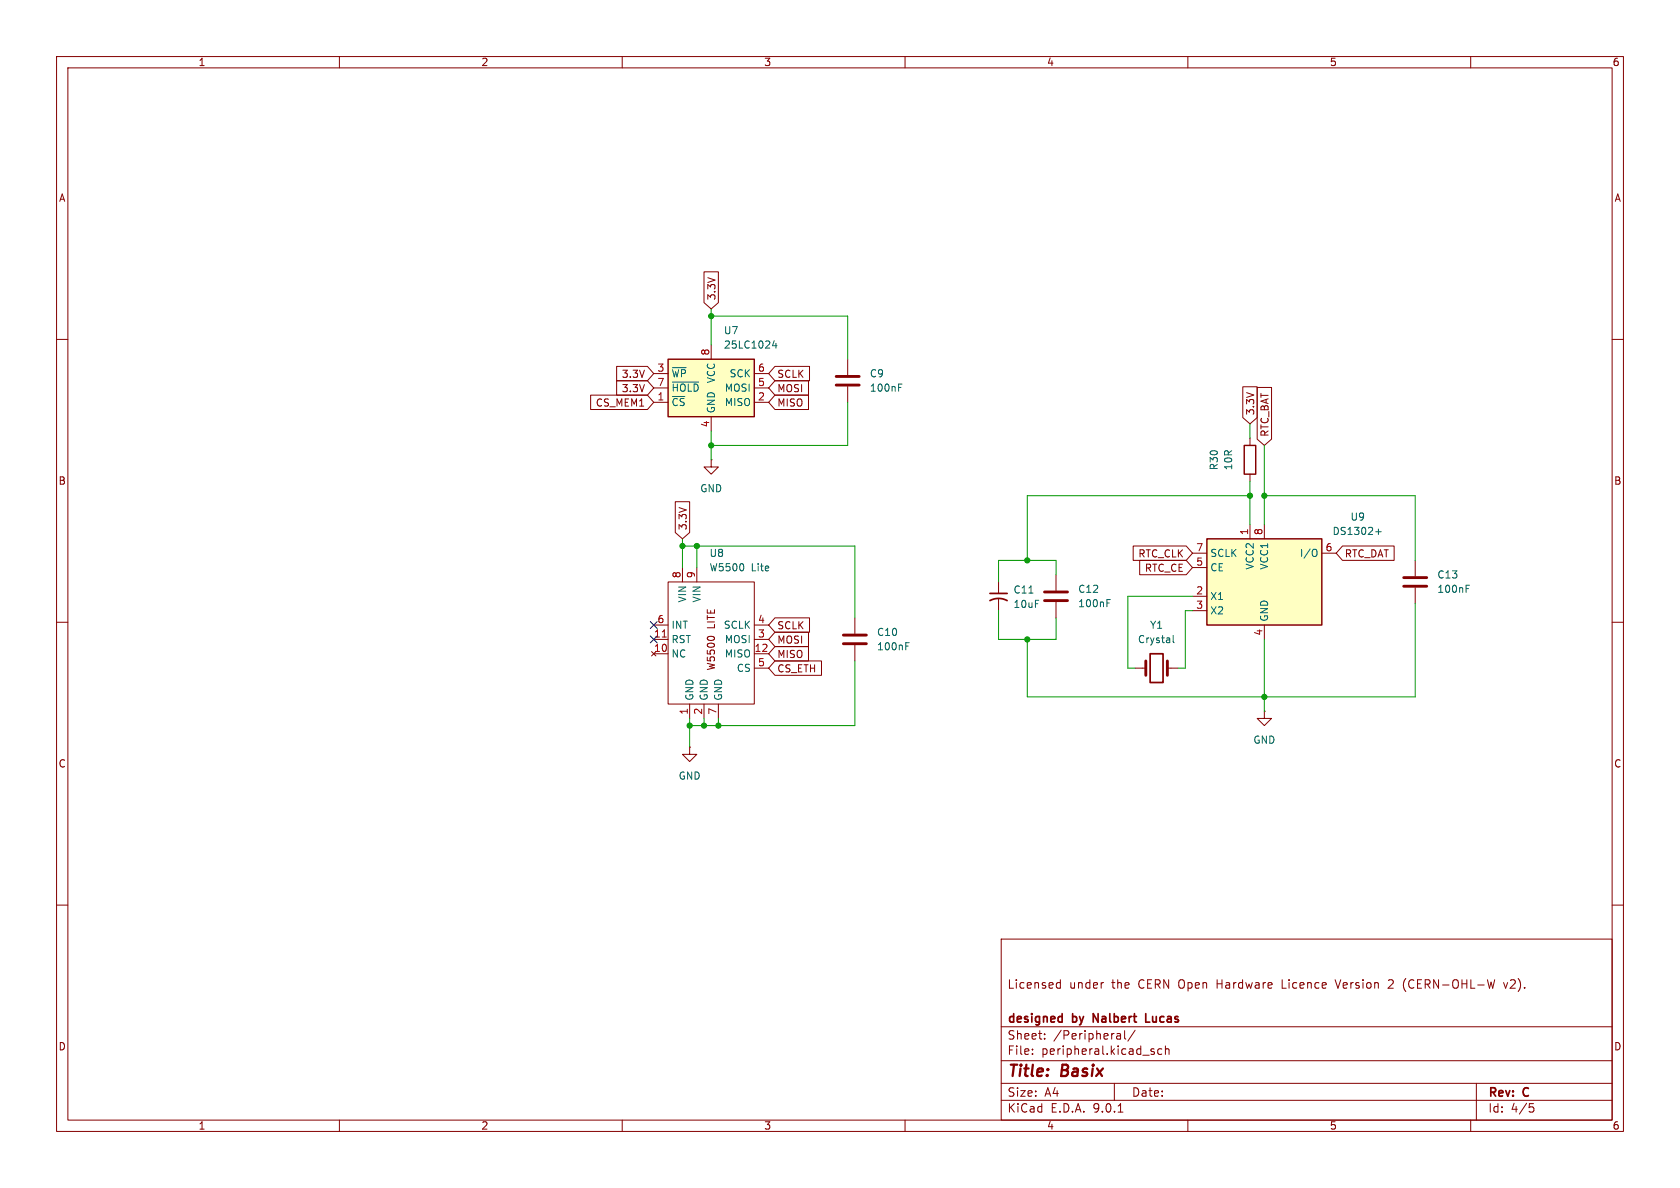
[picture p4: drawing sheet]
(kicad_sch
 (version 20250114)
 (generator "eeschema")
 (generator_version "9.0")
 (paper "A4")
 (title_block
  (title "Basix ")
  (rev "C")
  (company "designed by Nalbert Lucas")
  (comment 2 "Licensed under the CERN Open Hardware Licence Version 2 (CERN-OHL-W v2)."))
 (lib_symbols
  (symbol "Device:C"
   (pin_numbers (hide yes))
   (pin_names
    (offset 0.254)) (exclude_from_sim no) (in_bom yes) (on_board yes)
   (property "Reference" "C" (at 0.635 2.54 0) (effects (font (size 1.27 1.27)) (justify left)))
   (property "Value" "C" (at 0.635 -2.54 0) (effects (font (size 1.27 1.27)) (justify left)))
   (property "Footprint" "" (at 0.9652 -3.81 0) (effects (font (size 1.27 1.27)) (hide yes)))
   (property "Datasheet" "~" (at 0 0 0) (effects (font (size 1.27 1.27)) (hide yes)))
   (property "Description" "Unpolarized capacitor" (at 0 0 0) (effects (font (size 1.27 1.27)) (hide yes)))
   (symbol "C_0_1"
    (polyline (pts (xy -2.032 0.762) (xy 2.032 0.762)) (stroke (width 0.508) (type default)) (fill (type none)))
    (polyline (pts (xy -2.032 -0.762) (xy 2.032 -0.762)) (stroke (width 0.508) (type default)) (fill (type none))))
   (symbol "C_1_1"
    (pin passive line (at 0 3.81 270) (length 2.794) (name "~" (effects (font (size 1.27 1.27)))) (number "1" (effects (font (size 1.27 1.27)))))
    (pin passive line (at 0 -3.81 90) (length 2.794) (name "~" (effects (font (size 1.27 1.27)))) (number "2" (effects (font (size 1.27 1.27))))))
   (embedded_fonts no))
  (symbol "Device:C_Small_US"
   (pin_numbers (hide yes))
   (pin_names
    (offset 0.254) (hide yes)) (exclude_from_sim no) (in_bom yes) (on_board yes)
   (property "Reference" "C" (at 0.254 1.778 0) (effects (font (size 1.27 1.27)) (justify left)))
   (property "Value" "C_Small_US" (at 0.254 -2.032 0) (effects (font (size 1.27 1.27)) (justify left)))
   (property "Footprint" "" (at 0 0 0) (effects (font (size 1.27 1.27)) (hide yes)))
   (property "Datasheet" "" (at 0 0 0) (effects (font (size 1.27 1.27)) (hide yes)))
   (property "Description" "capacitor, small US symbol" (at 0 0 0) (effects (font (size 1.27 1.27)) (hide yes)))
   (symbol "C_Small_US_0_1"
    (polyline (pts (xy -1.524 0.508) (xy 1.524 0.508)) (stroke (width 0.3048) (type default)) (fill (type none)))
    (arc (start -1.524 -0.762) (mid 0 -0.3734) (end 1.524 -0.762) (stroke (width 0.3048) (type default)) (fill (type none))))
   (symbol "C_Small_US_1_1"
    (pin passive line (at 0 2.54 270) (length 2.032) (name "~" (effects (font (size 1.27 1.27)))) (number "1" (effects (font (size 1.27 1.27)))))
    (pin passive line (at 0 -2.54 90) (length 2.032) (name "~" (effects (font (size 1.27 1.27)))) (number "2" (effects (font (size 1.27 1.27))))))
   (embedded_fonts no))
  (symbol "Device:Crystal"
   (pin_numbers (hide yes))
   (pin_names
    (offset 1.016) (hide yes)) (exclude_from_sim no) (in_bom yes) (on_board yes)
   (property "Reference" "Y" (at 0 3.81 0) (effects (font (size 1.27 1.27))))
   (property "Value" "Crystal" (at 0 -3.81 0) (effects (font (size 1.27 1.27))))
   (property "Footprint" "" (at 0 0 0) (effects (font (size 1.27 1.27)) (hide yes)))
   (property "Datasheet" "~" (at 0 0 0) (effects (font (size 1.27 1.27)) (hide yes)))
   (property "Description" "Two pin crystal" (at 0 0 0) (effects (font (size 1.27 1.27)) (hide yes)))
   (symbol "Crystal_0_1"
    (polyline (pts (xy -2.54 0) (xy -1.905 0)) (stroke (width 0) (type default)) (fill (type none)))
    (polyline (pts (xy -1.905 -1.27) (xy -1.905 1.27)) (stroke (width 0.508) (type default)) (fill (type none)))
    (rectangle (start -1.143 2.54) (end 1.143 -2.54) (stroke (width 0.3048) (type default)) (fill (type none)))
    (polyline (pts (xy 1.905 -1.27) (xy 1.905 1.27)) (stroke (width 0.508) (type default)) (fill (type none)))
    (polyline (pts (xy 2.54 0) (xy 1.905 0)) (stroke (width 0) (type default)) (fill (type none))))
   (symbol "Crystal_1_1"
    (pin passive line (at -3.81 0 0) (length 1.27) (name "1" (effects (font (size 1.27 1.27)))) (number "1" (effects (font (size 1.27 1.27)))))
    (pin passive line (at 3.81 0 180) (length 1.27) (name "2" (effects (font (size 1.27 1.27)))) (number "2" (effects (font (size 1.27 1.27))))))
   (embedded_fonts no))
  (symbol "Device:R"
   (pin_numbers (hide yes))
   (pin_names
    (offset 0)) (exclude_from_sim no) (in_bom yes) (on_board yes)
   (property "Reference" "R" (at 2.032 0 90) (effects (font (size 1.27 1.27))))
   (property "Value" "R" (at 0 0 90) (effects (font (size 1.27 1.27))))
   (property "Footprint" "" (at -1.778 0 90) (effects (font (size 1.27 1.27)) (hide yes)))
   (property "Datasheet" "~" (at 0 0 0) (effects (font (size 1.27 1.27)) (hide yes)))
   (property "Description" "Resistor" (at 0 0 0) (effects (font (size 1.27 1.27)) (hide yes)))
   (symbol "R_0_1"
    (rectangle (start -1.016 -2.54) (end 1.016 2.54) (stroke (width 0.254) (type default)) (fill (type none))))
   (symbol "R_1_1"
    (pin passive line (at 0 3.81 270) (length 1.27) (name "~" (effects (font (size 1.27 1.27)))) (number "1" (effects (font (size 1.27 1.27)))))
    (pin passive line (at 0 -3.81 90) (length 1.27) (name "~" (effects (font (size 1.27 1.27)))) (number "2" (effects (font (size 1.27 1.27))))))
   (embedded_fonts no))
  (symbol "Memory_EEPROM:25LCxxx" (exclude_from_sim no) (in_bom yes) (on_board yes)
   (property "Reference" "U" (at -7.62 6.35 0) (effects (font (size 1.27 1.27))))
   (property "Value" "25LCxxx" (at 2.54 -6.35 0) (effects (font (size 1.27 1.27)) (justify left)))
   (property "Footprint" "" (at 0 0 0) (effects (font (size 1.27 1.27)) (hide yes)))
   (property "Datasheet" "http://ww1.microchip.com/downloads/en/DeviceDoc/21832H.pdf" (at 0 0 0) (effects (font (size 1.27 1.27)) (hide yes)))
   (property "Description" "SPI Serial EEPROM, DIP-8/SOIC-8/TSSOP-8" (at 0 0 0) (effects (font (size 1.27 1.27)) (hide yes)))
   (symbol "25LCxxx_1_1"
    (rectangle (start -7.62 5.08) (end 7.62 -5.08) (stroke (width 0.254) (type default)) (fill (type background)))
    (pin input line (at -10.16 2.54 0) (length 2.54) (name "~{WP}" (effects (font (size 1.27 1.27)))) (number "3" (effects (font (size 1.27 1.27)))))
    (pin input line (at -10.16 0 0) (length 2.54) (name "~{HOLD}" (effects (font (size 1.27 1.27)))) (number "7" (effects (font (size 1.27 1.27)))))
    (pin input line (at -10.16 -2.54 0) (length 2.54) (name "~{CS}" (effects (font (size 1.27 1.27)))) (number "1" (effects (font (size 1.27 1.27)))))
    (pin power_in line (at 0 7.62 270) (length 2.54) (name "VCC" (effects (font (size 1.27 1.27)))) (number "8" (effects (font (size 1.27 1.27)))))
    (pin power_in line (at 0 -7.62 90) (length 2.54) (name "GND" (effects (font (size 1.27 1.27)))) (number "4" (effects (font (size 1.27 1.27)))))
    (pin input line (at 10.16 2.54 180) (length 2.54) (name "SCK" (effects (font (size 1.27 1.27)))) (number "6" (effects (font (size 1.27 1.27)))))
    (pin input line (at 10.16 0 180) (length 2.54) (name "MOSI" (effects (font (size 1.27 1.27)))) (number "5" (effects (font (size 1.27 1.27)))))
    (pin tri_state line (at 10.16 -2.54 180) (length 2.54) (name "MISO" (effects (font (size 1.27 1.27)))) (number "2" (effects (font (size 1.27 1.27))))))
   (embedded_fonts no))
  (symbol "MyLibrary:W5500_Lite_Module" (exclude_from_sim no) (in_bom yes) (on_board yes)
   (property "Reference" "U" (at 0.762 0 0) (effects (font (size 1.27 1.27))))
   (property "Value" "W5500 Lite" (at 0 0 0) (effects (font (size 1.27 1.27))))
   (property "Footprint" "MyLibrary:W5500_Lite_2x6_2.54mm_20.32mm" (at 0 0 0) (effects (font (size 1.27 1.27)) (hide yes)))
   (property "Datasheet" "" (at 0 0 0) (effects (font (size 1.27 1.27)) (hide yes)))
   (property "Description" "W5500 Lite Module 2x6x2.54" (at 0 0 0) (effects (font (size 1.27 1.27)) (hide yes)))
   (symbol "W5500_Lite_Module_0_1"
    (rectangle (start -7.62 -1.27) (end 7.62 -22.86) (stroke (width 0) (type default)) (fill (type none))))
   (symbol "W5500_Lite_Module_1_1"
    (text "W5500 LITE" (at 0 -11.43 900) (effects (font (size 1.27 1.27))))
    (pin output line (at -10.16 -8.89 0) (length 2.54) (name "INT" (effects (font (size 1.27 1.27)))) (number "6" (effects (font (size 1.27 1.27)))))
    (pin input line (at -10.16 -11.43 0) (length 2.54) (name "RST" (effects (font (size 1.27 1.27)))) (number "11" (effects (font (size 1.27 1.27)))))
    (pin no_connect line (at -10.16 -13.97 0) (length 2.54) (name "NC" (effects (font (size 1.27 1.27)))) (number "10" (effects (font (size 1.27 1.27)))))
    (pin power_in line (at -5.08 1.27 270) (length 2.54) (name "VIN" (effects (font (size 1.27 1.27)))) (number "8" (effects (font (size 1.27 1.27)))))
    (pin power_in line (at -3.81 -25.4 90) (length 2.54) (name "GND" (effects (font (size 1.27 1.27)))) (number "1" (effects (font (size 1.27 1.27)))))
    (pin power_in line (at -2.54 1.27 270) (length 2.54) (name "VIN" (effects (font (size 1.27 1.27)))) (number "9" (effects (font (size 1.27 1.27)))))
    (pin power_in line (at -1.27 -25.4 90) (length 2.54) (name "GND" (effects (font (size 1.27 1.27)))) (number "2" (effects (font (size 1.27 1.27)))))
    (pin power_in line (at 1.27 -25.4 90) (length 2.54) (name "GND" (effects (font (size 1.27 1.27)))) (number "7" (effects (font (size 1.27 1.27)))))
    (pin input line (at 10.16 -8.89 180) (length 2.54) (name "SCLK" (effects (font (size 1.27 1.27)))) (number "4" (effects (font (size 1.27 1.27)))))
    (pin input line (at 10.16 -11.43 180) (length 2.54) (name "MOSI" (effects (font (size 1.27 1.27)))) (number "3" (effects (font (size 1.27 1.27)))))
    (pin output line (at 10.16 -13.97 180) (length 2.54) (name "MISO" (effects (font (size 1.27 1.27)))) (number "12" (effects (font (size 1.27 1.27)))))
    (pin input line (at 10.16 -16.51 180) (length 2.54) (name "CS" (effects (font (size 1.27 1.27)))) (number "5" (effects (font (size 1.27 1.27))))))
   (embedded_fonts no))
  (symbol "Timer_RTC:DS1302+" (exclude_from_sim no) (in_bom yes) (on_board yes)
   (property "Reference" "U" (at -8.89 8.89 0) (effects (font (size 1.27 1.27))))
   (property "Value" "DS1302+" (at 6.35 8.89 0) (effects (font (size 1.27 1.27))))
   (property "Footprint" "Package_DIP:DIP-8_W7.62mm" (at 0 -12.7 0) (effects (font (size 1.27 1.27)) (hide yes)))
   (property "Datasheet" "https://datasheets.maximintegrated.com/en/ds/DS1302.pdf" (at 0 -5.08 0) (effects (font (size 1.27 1.27)) (hide yes)))
   (property "Description" "Trickle-Charge Timekeeping Chip, 2.0V to 5.5V VCC, 0°C to +70°C, DIP-8" (at 0 0 0) (effects (font (size 1.27 1.27)) (hide yes)))
   (symbol "DS1302+_1_1"
    (rectangle (start -10.16 7.62) (end 10.16 -7.62) (stroke (width 0.254) (type default)) (fill (type background)))
    (pin input line (at -12.7 5.08 0) (length 2.54) (name "SCLK" (effects (font (size 1.27 1.27)))) (number "7" (effects (font (size 1.27 1.27)))))
    (pin input line (at -12.7 2.54 0) (length 2.54) (name "CE" (effects (font (size 1.27 1.27)))) (number "5" (effects (font (size 1.27 1.27)))))
    (pin input line (at -12.7 -2.54 0) (length 2.54) (name "X1" (effects (font (size 1.27 1.27)))) (number "2" (effects (font (size 1.27 1.27)))))
    (pin input line (at -12.7 -5.08 0) (length 2.54) (name "X2" (effects (font (size 1.27 1.27)))) (number "3" (effects (font (size 1.27 1.27)))))
    (pin power_in line (at -2.54 10.16 270) (length 2.54) (name "VCC2" (effects (font (size 1.27 1.27)))) (number "1" (effects (font (size 1.27 1.27)))))
    (pin power_in line (at 0 10.16 270) (length 2.54) (name "VCC1" (effects (font (size 1.27 1.27)))) (number "8" (effects (font (size 1.27 1.27)))))
    (pin power_in line (at 0 -10.16 90) (length 2.54) (name "GND" (effects (font (size 1.27 1.27)))) (number "4" (effects (font (size 1.27 1.27)))))
    (pin bidirectional line (at 12.7 5.08 180) (length 2.54) (name "I/O" (effects (font (size 1.27 1.27)))) (number "6" (effects (font (size 1.27 1.27))))))
   (embedded_fonts no))
  (symbol "power:GND"
   (power)
   (pin_numbers (hide yes))
   (pin_names
    (offset 0) (hide yes)) (exclude_from_sim no) (in_bom yes) (on_board yes)
   (property "Reference" "#PWR" (at 0 -6.35 0) (effects (font (size 1.27 1.27)) (hide yes)))
   (property "Value" "GND" (at 0 -3.81 0) (effects (font (size 1.27 1.27))))
   (property "Footprint" "" (at 0 0 0) (effects (font (size 1.27 1.27)) (hide yes)))
   (property "Datasheet" "" (at 0 0 0) (effects (font (size 1.27 1.27)) (hide yes)))
   (property "Description" "Power symbol creates a global label with name \"GND\" , ground" (at 0 0 0) (effects (font (size 1.27 1.27)) (hide yes)))
   (symbol "GND_0_1"
    (polyline (pts (xy 0 0) (xy 0 -1.27) (xy 1.27 -1.27) (xy 0 -2.54) (xy -1.27 -1.27) (xy 0 -1.27)) (stroke (width 0) (type default)) (fill (type none))))
   (symbol "GND_1_1"
    (pin power_in line (at 0 0 270) (length 0) (name "~" (effects (font (size 1.27 1.27)))) (number "1" (effects (font (size 1.27 1.27))))))
   (embedded_fonts no)))
 (junction
  (at 223.52 123.19)
  (diameter 0)
  (color 0 0 0 0))
 (junction
  (at 223.52 87.63)
  (diameter 0)
  (color 0 0 0 0))
 (junction
  (at 181.61 99.06)
  (diameter 0)
  (color 0 0 0 0))
 (junction
  (at 123.19 96.52)
  (diameter 0)
  (color 0 0 0 0))
 (junction
  (at 127 128.27)
  (diameter 0)
  (color 0 0 0 0))
 (junction
  (at 125.73 78.74)
  (diameter 0)
  (color 0 0 0 0))
 (junction
  (at 120.65 96.52)
  (diameter 0)
  (color 0 0 0 0))
 (junction
  (at 220.98 87.63)
  (diameter 0)
  (color 0 0 0 0))
 (junction
  (at 121.92 128.27)
  (diameter 0)
  (color 0 0 0 0))
 (junction
  (at 124.46 128.27)
  (diameter 0)
  (color 0 0 0 0))
 (junction
  (at 125.73 55.88)
  (diameter 0)
  (color 0 0 0 0))
 (junction
  (at 181.61 113.03)
  (diameter 0)
  (color 0 0 0 0))
 (no_connect
  (at 115.57 113.03))
 (no_connect
  (at 115.57 110.49))
 (wire
  (pts (xy 121.92 128.27) (xy 121.92 132.08))
  (stroke (width 0) (type default)))
 (wire
  (pts (xy 220.98 85.09) (xy 220.98 87.63))
  (stroke (width 0) (type default)))
 (wire
  (pts (xy 181.61 99.06) (xy 186.69 99.06))
  (stroke (width 0) (type default)))
 (wire
  (pts (xy 186.69 99.06) (xy 186.69 101.6))
  (stroke (width 0) (type default)))
 (wire
  (pts (xy 127 128.27) (xy 124.46 128.27))
  (stroke (width 0) (type default)))
 (wire
  (pts (xy 223.52 123.19) (xy 250.19 123.19))
  (stroke (width 0) (type default)))
 (wire
  (pts (xy 199.39 105.41) (xy 199.39 118.11))
  (stroke (width 0) (type default)))
 (wire
  (pts (xy 181.61 113.03) (xy 186.69 113.03))
  (stroke (width 0) (type default)))
 (wire
  (pts (xy 210.82 105.41) (xy 199.39 105.41))
  (stroke (width 0) (type default)))
 (wire
  (pts (xy 199.39 118.11) (xy 200.66 118.11))
  (stroke (width 0) (type default)))
 (wire
  (pts (xy 149.86 55.88) (xy 125.73 55.88))
  (stroke (width 0) (type default)))
 (wire
  (pts (xy 223.52 78.74) (xy 223.52 87.63))
  (stroke (width 0) (type default)))
 (wire
  (pts (xy 151.13 128.27) (xy 127 128.27))
  (stroke (width 0) (type default)))
 (wire
  (pts (xy 120.65 96.52) (xy 120.65 100.33))
  (stroke (width 0) (type default)))
 (wire
  (pts (xy 220.98 74.93) (xy 220.98 77.47))
  (stroke (width 0) (type default)))
 (wire
  (pts (xy 149.86 71.12) (xy 149.86 78.74))
  (stroke (width 0) (type default)))
 (wire
  (pts (xy 220.98 87.63) (xy 220.98 92.71))
  (stroke (width 0) (type default)))
 (wire
  (pts (xy 181.61 113.03) (xy 181.61 123.19))
  (stroke (width 0) (type default)))
 (wire
  (pts (xy 176.53 99.06) (xy 181.61 99.06))
  (stroke (width 0) (type default)))
 (wire
  (pts (xy 176.53 102.87) (xy 176.53 99.06))
  (stroke (width 0) (type default)))
 (wire
  (pts (xy 250.19 87.63) (xy 223.52 87.63))
  (stroke (width 0) (type default)))
 (wire
  (pts (xy 151.13 116.84) (xy 151.13 128.27))
  (stroke (width 0) (type default)))
 (wire
  (pts (xy 125.73 81.28) (xy 125.73 78.74))
  (stroke (width 0) (type default)))
 (wire
  (pts (xy 125.73 78.74) (xy 125.73 76.2))
  (stroke (width 0) (type default)))
 (wire
  (pts (xy 121.92 127) (xy 121.92 128.27))
  (stroke (width 0) (type default)))
 (wire
  (pts (xy 149.86 63.5) (xy 149.86 55.88))
  (stroke (width 0) (type default)))
 (wire
  (pts (xy 151.13 109.22) (xy 151.13 96.52))
  (stroke (width 0) (type default)))
 (wire
  (pts (xy 127 127) (xy 127 128.27))
  (stroke (width 0) (type default)))
 (wire
  (pts (xy 181.61 87.63) (xy 220.98 87.63))
  (stroke (width 0) (type default)))
 (wire
  (pts (xy 123.19 96.52) (xy 123.19 100.33))
  (stroke (width 0) (type default)))
 (wire
  (pts (xy 223.52 87.63) (xy 223.52 92.71))
  (stroke (width 0) (type default)))
 (wire
  (pts (xy 209.55 118.11) (xy 209.55 107.95))
  (stroke (width 0) (type default)))
 (wire
  (pts (xy 124.46 128.27) (xy 121.92 128.27))
  (stroke (width 0) (type default)))
 (wire
  (pts (xy 223.52 123.19) (xy 223.52 113.03))
  (stroke (width 0) (type default)))
 (wire
  (pts (xy 209.55 107.95) (xy 210.82 107.95))
  (stroke (width 0) (type default)))
 (wire
  (pts (xy 176.53 113.03) (xy 176.53 107.95))
  (stroke (width 0) (type default)))
 (wire
  (pts (xy 176.53 113.03) (xy 181.61 113.03))
  (stroke (width 0) (type default)))
 (wire
  (pts (xy 186.69 109.22) (xy 186.69 113.03))
  (stroke (width 0) (type default)))
 (wire
  (pts (xy 120.65 95.25) (xy 120.65 96.52))
  (stroke (width 0) (type default)))
 (wire
  (pts (xy 151.13 96.52) (xy 123.19 96.52))
  (stroke (width 0) (type default)))
 (wire
  (pts (xy 149.86 78.74) (xy 125.73 78.74))
  (stroke (width 0) (type default)))
 (wire
  (pts (xy 120.65 96.52) (xy 123.19 96.52))
  (stroke (width 0) (type default)))
 (wire
  (pts (xy 124.46 127) (xy 124.46 128.27))
  (stroke (width 0) (type default)))
 (wire
  (pts (xy 223.52 125.73) (xy 223.52 123.19))
  (stroke (width 0) (type default)))
 (wire
  (pts (xy 208.28 118.11) (xy 209.55 118.11))
  (stroke (width 0) (type default)))
 (wire
  (pts (xy 250.19 99.06) (xy 250.19 87.63))
  (stroke (width 0) (type default)))
 (wire
  (pts (xy 125.73 55.88) (xy 125.73 60.96))
  (stroke (width 0) (type default)))
 (wire
  (pts (xy 181.61 99.06) (xy 181.61 87.63))
  (stroke (width 0) (type default)))
 (wire
  (pts (xy 181.61 123.19) (xy 223.52 123.19))
  (stroke (width 0) (type default)))
 (wire
  (pts (xy 125.73 54.61) (xy 125.73 55.88))
  (stroke (width 0) (type default)))
 (wire
  (pts (xy 250.19 106.68) (xy 250.19 123.19))
  (stroke (width 0) (type default)))
 (global_label "RTC_CE"
  (shape input)
  (at 210.82 100.33 180)
  (fields_autoplaced yes)
  (effects (font (size 1.27 1.27)) (justify right))
  (property "Intersheetrefs" "${INTERSHEET_REFS}" (at 200.9406 100.33 0) (effects (font (size 1.27 1.27)) (justify right) (hide yes))))
 (global_label "RTC_DAT"
  (shape input)
  (at 236.22 97.79 0)
  (fields_autoplaced yes)
  (effects (font (size 1.27 1.27)) (justify left))
  (property "Intersheetrefs" "${INTERSHEET_REFS}" (at 247.0066 97.79 0) (effects (font (size 1.27 1.27)) (justify left) (hide yes))))
 (global_label "RTC_BAT"
  (shape input)
  (at 223.52 78.74 90)
  (fields_autoplaced yes)
  (effects (font (size 1.27 1.27)) (justify left))
  (property "Intersheetrefs" "${INTERSHEET_REFS}" (at 223.52 67.9534 90) (effects (font (size 1.27 1.27)) (justify left) (hide yes))))
 (global_label "3.3V"
  (shape input)
  (at 115.57 66.04 180)
  (fields_autoplaced yes)
  (effects (font (size 1.27 1.27)) (justify right))
  (property "Intersheetrefs" "${INTERSHEET_REFS}" (at 108.4724 66.04 0) (effects (font (size 1.27 1.27)) (justify right) (hide yes))))
 (global_label "SCLK"
  (shape input)
  (at 135.89 66.04 0)
  (fields_autoplaced yes)
  (effects (font (size 1.27 1.27)) (justify left))
  (property "Intersheetrefs" "${INTERSHEET_REFS}" (at 143.6528 66.04 0) (effects (font (size 1.27 1.27)) (justify left) (hide yes))))
 (global_label "MISO"
  (shape input)
  (at 135.89 71.12 0)
  (fields_autoplaced yes)
  (effects (font (size 1.27 1.27)) (justify left))
  (property "Intersheetrefs" "${INTERSHEET_REFS}" (at 143.4714 71.12 0) (effects (font (size 1.27 1.27)) (justify left) (hide yes))))
 (global_label "CS_ETH"
  (shape input)
  (at 135.89 118.11 0)
  (fields_autoplaced yes)
  (effects (font (size 1.27 1.27)) (justify left))
  (property "Intersheetrefs" "${INTERSHEET_REFS}" (at 145.7694 118.11 0) (effects (font (size 1.27 1.27)) (justify left) (hide yes))))
 (global_label "RTC_CLK"
  (shape input)
  (at 210.82 97.79 180)
  (fields_autoplaced yes)
  (effects (font (size 1.27 1.27)) (justify right))
  (property "Intersheetrefs" "${INTERSHEET_REFS}" (at 199.7915 97.79 0) (effects (font (size 1.27 1.27)) (justify right) (hide yes))))
 (global_label "3.3V"
  (shape input)
  (at 120.65 95.25 90)
  (fields_autoplaced yes)
  (effects (font (size 1.27 1.27)) (justify left))
  (property "Intersheetrefs" "${INTERSHEET_REFS}" (at 120.65 88.1524 90) (effects (font (size 1.27 1.27)) (justify left) (hide yes))))
 (global_label "MOSI"
  (shape input)
  (at 135.89 68.58 0)
  (fields_autoplaced yes)
  (effects (font (size 1.27 1.27)) (justify left))
  (property "Intersheetrefs" "${INTERSHEET_REFS}" (at 143.4714 68.58 0) (effects (font (size 1.27 1.27)) (justify left) (hide yes))))
 (global_label "SCLK"
  (shape input)
  (at 135.89 110.49 0)
  (fields_autoplaced yes)
  (effects (font (size 1.27 1.27)) (justify left))
  (property "Intersheetrefs" "${INTERSHEET_REFS}" (at 143.6528 110.49 0) (effects (font (size 1.27 1.27)) (justify left) (hide yes))))
 (global_label "MISO"
  (shape input)
  (at 135.89 115.57 0)
  (fields_autoplaced yes)
  (effects (font (size 1.27 1.27)) (justify left))
  (property "Intersheetrefs" "${INTERSHEET_REFS}" (at 143.4714 115.57 0) (effects (font (size 1.27 1.27)) (justify left) (hide yes))))
 (global_label "3.3V"
  (shape input)
  (at 125.73 54.61 90)
  (fields_autoplaced yes)
  (effects (font (size 1.27 1.27)) (justify left))
  (property "Intersheetrefs" "${INTERSHEET_REFS}" (at 125.73 47.5124 90) (effects (font (size 1.27 1.27)) (justify left) (hide yes))))
 (global_label "CS_MEM1"
  (shape input)
  (at 115.57 71.12 180)
  (fields_autoplaced yes)
  (effects (font (size 1.27 1.27)) (justify right))
  (property "Intersheetrefs" "${INTERSHEET_REFS}" (at 103.8764 71.12 0) (effects (font (size 1.27 1.27)) (justify right) (hide yes))))
 (global_label "3.3V"
  (shape input)
  (at 220.98 74.93 90)
  (fields_autoplaced yes)
  (effects (font (size 1.27 1.27)) (justify left))
  (property "Intersheetrefs" "${INTERSHEET_REFS}" (at 220.98 67.8324 90) (effects (font (size 1.27 1.27)) (justify left) (hide yes))))
 (global_label "MOSI"
  (shape input)
  (at 135.89 113.03 0)
  (fields_autoplaced yes)
  (effects (font (size 1.27 1.27)) (justify left))
  (property "Intersheetrefs" "${INTERSHEET_REFS}" (at 143.4714 113.03 0) (effects (font (size 1.27 1.27)) (justify left) (hide yes))))
 (global_label "3.3V"
  (shape input)
  (at 115.57 68.58 180)
  (fields_autoplaced yes)
  (effects (font (size 1.27 1.27)) (justify right))
  (property "Intersheetrefs" "${INTERSHEET_REFS}" (at 108.4724 68.58 0) (effects (font (size 1.27 1.27)) (justify right) (hide yes))))
 (symbol
  (lib_id "power:GND")
  (at 125.73 81.28 0)
  (unit 1)
  (exclude_from_sim no)
  (in_bom yes)
  (on_board yes)
  (dnp no)
  (fields_autoplaced yes)
  (property "Reference" "#PWR048" (at 125.73 87.63 0) (effects (font (size 1.27 1.27)) (hide yes)))
  (property "Value" "GND" (at 125.73 86.36 0) (effects (font (size 1.27 1.27))))
  (property "Footprint" "" (at 125.73 81.28 0) (effects (font (size 1.27 1.27)) (hide yes)))
  (property "Datasheet" "" (at 125.73 81.28 0) (effects (font (size 1.27 1.27)) (hide yes)))
  (property "Description" "Power symbol creates a global label with name \"GND\" , ground" (at 125.73 81.28 0) (effects (font (size 1.27 1.27)) (hide yes)))
  (pin "1"))
 (symbol
  (lib_id "Device:C")
  (at 149.86 67.31 0)
  (unit 1)
  (exclude_from_sim no)
  (in_bom yes)
  (on_board yes)
  (dnp no)
  (fields_autoplaced yes)
  (property "Reference" "C9" (at 153.67 66.0399 0) (effects (font (size 1.27 1.27)) (justify left)))
  (property "Value" "100nF" (at 153.67 68.5799 0) (effects (font (size 1.27 1.27)) (justify left)))
  (property "Footprint" "Capacitor_THT:C_Disc_D5.0mm_W2.5mm_P5.00mm" (at 150.8252 71.12 0) (effects (font (size 1.27 1.27)) (hide yes)))
  (property "Datasheet" "~" (at 149.86 67.31 0) (effects (font (size 1.27 1.27)) (hide yes)))
  (property "Description" "Ceramico, >= 20v" (at 149.86 67.31 0) (effects (font (size 1.27 1.27)) (hide yes)))
  (pin "1")
  (pin "2"))
 (symbol
  (lib_id "Memory_EEPROM:25LCxxx")
  (at 125.73 68.58 0)
  (unit 1)
  (exclude_from_sim no)
  (in_bom yes)
  (on_board yes)
  (dnp no)
  (fields_autoplaced yes)
  (property "Reference" "U7" (at 127.8733 58.42 0) (effects (font (size 1.27 1.27)) (justify left)))
  (property "Value" "25LC1024" (at 127.8733 60.96 0) (effects (font (size 1.27 1.27)) (justify left)))
  (property "Footprint" "Package_DIP:DIP-8_W7.62mm" (at 125.73 68.58 0) (effects (font (size 1.27 1.27)) (hide yes)))
  (property "Datasheet" "http://ww1.microchip.com/downloads/en/DeviceDoc/21832H.pdf" (at 125.73 68.58 0) (effects (font (size 1.27 1.27)) (hide yes)))
  (property "Description" "SPI Serial EEPROM, DIP-8" (at 125.73 68.58 0) (effects (font (size 1.27 1.27)) (hide yes)))
  (pin "2")
  (pin "5")
  (pin "7")
  (pin "1")
  (pin "8")
  (pin "3")
  (pin "4")
  (pin "6"))
 (symbol
  (lib_id "Device:C_Small_US")
  (at 176.53 105.41 0)
  (unit 1)
  (exclude_from_sim no)
  (in_bom yes)
  (on_board yes)
  (dnp no)
  (fields_autoplaced yes)
  (property "Reference" "C11" (at 179.07 104.2669 0) (effects (font (size 1.27 1.27)) (justify left)))
  (property "Value" "10uF" (at 179.07 106.8069 0) (effects (font (size 1.27 1.27)) (justify left)))
  (property "Footprint" "Capacitor_THT:CP_Radial_D4.0mm_P2.00mm" (at 176.53 105.41 0) (effects (font (size 1.27 1.27)) (hide yes)))
  (property "Datasheet" "" (at 176.53 105.41 0) (effects (font (size 1.27 1.27)) (hide yes)))
  (property "Description" "Eletrolitico, >= 10V" (at 176.53 105.41 0) (effects (font (size 1.27 1.27)) (hide yes)))
  (pin "2")
  (pin "1"))
 (symbol
  (lib_id "MyLibrary:W5500_Lite_Module")
  (at 125.73 101.6 0)
  (unit 1)
  (exclude_from_sim no)
  (in_bom yes)
  (on_board yes)
  (dnp no)
  (fields_autoplaced yes)
  (property "Reference" "U8" (at 125.3333 97.79 0) (effects (font (size 1.27 1.27)) (justify left)))
  (property "Value" "W5500 Lite" (at 125.3333 100.33 0) (effects (font (size 1.27 1.27)) (justify left)))
  (property "Footprint" "MyLibrary:W5500_Lite_2x6_2.54mm_20.32mm" (at 125.73 101.6 0) (effects (font (size 1.27 1.27)) (hide yes)))
  (property "Datasheet" "" (at 125.73 101.6 0) (effects (font (size 1.27 1.27)) (hide yes)))
  (property "Description" "W5500 Lite Module 2x6x2.54" (at 125.73 101.6 0) (effects (font (size 1.27 1.27)) (hide yes)))
  (pin "6")
  (pin "7")
  (pin "4")
  (pin "1")
  (pin "2")
  (pin "12")
  (pin "10")
  (pin "5")
  (pin "8")
  (pin "9")
  (pin "3")
  (pin "11"))
 (symbol
  (lib_id "power:GND")
  (at 223.52 125.73 0)
  (unit 1)
  (exclude_from_sim no)
  (in_bom yes)
  (on_board yes)
  (dnp no)
  (fields_autoplaced yes)
  (property "Reference" "#PWR049" (at 223.52 132.08 0) (effects (font (size 1.27 1.27)) (hide yes)))
  (property "Value" "GND" (at 223.52 130.81 0) (effects (font (size 1.27 1.27))))
  (property "Footprint" "" (at 223.52 125.73 0) (effects (font (size 1.27 1.27)) (hide yes)))
  (property "Datasheet" "" (at 223.52 125.73 0) (effects (font (size 1.27 1.27)) (hide yes)))
  (property "Description" "Power symbol creates a global label with name \"GND\" , ground" (at 223.52 125.73 0) (effects (font (size 1.27 1.27)) (hide yes)))
  (pin "1"))
 (symbol
  (lib_id "Device:Crystal")
  (at 204.47 118.11 0)
  (unit 1)
  (exclude_from_sim no)
  (in_bom yes)
  (on_board yes)
  (dnp no)
  (fields_autoplaced yes)
  (property "Reference" "Y1" (at 204.47 110.49 0) (effects (font (size 1.27 1.27))))
  (property "Value" "Crystal" (at 204.47 113.03 0) (effects (font (size 1.27 1.27))))
  (property "Footprint" "Crystal:Crystal_AT310_D3.0mm_L10.0mm_Vertical" (at 204.47 118.11 0) (effects (font (size 1.27 1.27)) (hide yes)))
  (property "Datasheet" "~" (at 204.47 118.11 0) (effects (font (size 1.27 1.27)) (hide yes)))
  (property "Description" "32.768Hz THT" (at 204.47 118.11 0) (effects (font (size 1.27 1.27)) (hide yes)))
  (pin "2")
  (pin "1"))
 (symbol
  (lib_id "Device:C")
  (at 186.69 105.41 0)
  (unit 1)
  (exclude_from_sim no)
  (in_bom yes)
  (on_board yes)
  (dnp no)
  (property "Reference" "C12" (at 190.5 104.1399 0) (effects (font (size 1.27 1.27)) (justify left)))
  (property "Value" "100nF" (at 190.5 106.6799 0) (effects (font (size 1.27 1.27)) (justify left)))
  (property "Footprint" "Capacitor_THT:C_Disc_D5.0mm_W2.5mm_P5.00mm" (at 187.6552 109.22 0) (effects (font (size 1.27 1.27)) (hide yes)))
  (property "Datasheet" "~" (at 186.69 105.41 0) (effects (font (size 1.27 1.27)) (hide yes)))
  (property "Description" "Ceramico, >= 20v" (at 186.69 105.41 0) (effects (font (size 1.27 1.27)) (hide yes)))
  (pin "1")
  (pin "2"))
 (symbol
  (lib_id "power:GND")
  (at 121.92 132.08 0)
  (unit 1)
  (exclude_from_sim no)
  (in_bom yes)
  (on_board yes)
  (dnp no)
  (fields_autoplaced yes)
  (property "Reference" "#PWR047" (at 121.92 138.43 0) (effects (font (size 1.27 1.27)) (hide yes)))
  (property "Value" "GND" (at 121.92 137.16 0) (effects (font (size 1.27 1.27))))
  (property "Footprint" "" (at 121.92 132.08 0) (effects (font (size 1.27 1.27)) (hide yes)))
  (property "Datasheet" "" (at 121.92 132.08 0) (effects (font (size 1.27 1.27)) (hide yes)))
  (property "Description" "Power symbol creates a global label with name \"GND\" , ground" (at 121.92 132.08 0) (effects (font (size 1.27 1.27)) (hide yes)))
  (pin "1"))
 (symbol
  (lib_id "Timer_RTC:DS1302+")
  (at 223.52 102.87 0)
  (unit 1)
  (exclude_from_sim no)
  (in_bom yes)
  (on_board yes)
  (dnp no)
  (fields_autoplaced yes)
  (property "Reference" "U9" (at 240.03 91.3698 0) (effects (font (size 1.27 1.27))))
  (property "Value" "DS1302+" (at 240.03 93.9098 0) (effects (font (size 1.27 1.27))))
  (property "Footprint" "Package_DIP:DIP-8_W7.62mm" (at 223.52 115.57 0) (effects (font (size 1.27 1.27)) (hide yes)))
  (property "Datasheet" "https://datasheets.maximintegrated.com/en/ds/DS1302.pdf" (at 223.52 107.95 0) (effects (font (size 1.27 1.27)) (hide yes)))
  (property "Description" "DIP-8" (at 223.52 102.87 0) (effects (font (size 1.27 1.27)) (hide yes)))
  (pin "5")
  (pin "4")
  (pin "7")
  (pin "8")
  (pin "1")
  (pin "6")
  (pin "2")
  (pin "3"))
 (symbol
  (lib_id "Device:C")
  (at 250.19 102.87 0)
  (unit 1)
  (exclude_from_sim no)
  (in_bom yes)
  (on_board yes)
  (dnp no)
  (property "Reference" "C13" (at 254 101.5999 0) (effects (font (size 1.27 1.27)) (justify left)))
  (property "Value" "100nF" (at 254 104.1399 0) (effects (font (size 1.27 1.27)) (justify left)))
  (property "Footprint" "Capacitor_THT:C_Disc_D5.0mm_W2.5mm_P5.00mm" (at 251.1552 106.68 0) (effects (font (size 1.27 1.27)) (hide yes)))
  (property "Datasheet" "~" (at 250.19 102.87 0) (effects (font (size 1.27 1.27)) (hide yes)))
  (property "Description" "Ceramico, >= 20v" (at 250.19 102.87 0) (effects (font (size 1.27 1.27)) (hide yes)))
  (pin "1")
  (pin "2"))
 (symbol
  (lib_id "Device:C")
  (at 151.13 113.03 0)
  (unit 1)
  (exclude_from_sim no)
  (in_bom yes)
  (on_board yes)
  (dnp no)
  (fields_autoplaced yes)
  (property "Reference" "C10" (at 154.94 111.7599 0) (effects (font (size 1.27 1.27)) (justify left)))
  (property "Value" "100nF" (at 154.94 114.2999 0) (effects (font (size 1.27 1.27)) (justify left)))
  (property "Footprint" "Capacitor_THT:C_Disc_D5.0mm_W2.5mm_P5.00mm" (at 152.0952 116.84 0) (effects (font (size 1.27 1.27)) (hide yes)))
  (property "Datasheet" "~" (at 151.13 113.03 0) (effects (font (size 1.27 1.27)) (hide yes)))
  (property "Description" "Ceramico, >= 20v" (at 151.13 113.03 0) (effects (font (size 1.27 1.27)) (hide yes)))
  (pin "1")
  (pin "2"))
 (symbol
  (lib_id "Device:R")
  (at 220.98 81.28 0)
  (unit 1)
  (exclude_from_sim no)
  (in_bom yes)
  (on_board yes)
  (dnp no)
  (property "Reference" "R30" (at 214.63 81.28 90) (effects (font (size 1.27 1.27))))
  (property "Value" "10R" (at 217.17 81.28 90) (effects (font (size 1.27 1.27))))
  (property "Footprint" "Resistor_THT:R_Axial_DIN0207_L6.3mm_D2.5mm_P10.16mm_Horizontal" (at 219.202 81.28 90) (effects (font (size 1.27 1.27)) (hide yes)))
  (property "Datasheet" "~" (at 220.98 81.28 0) (effects (font (size 1.27 1.27)) (hide yes)))
  (property "Description" "Resistor 1/4W" (at 220.98 81.28 0) (effects (font (size 1.27 1.27)) (hide yes)))
  (pin "1")
  (pin "2")))
